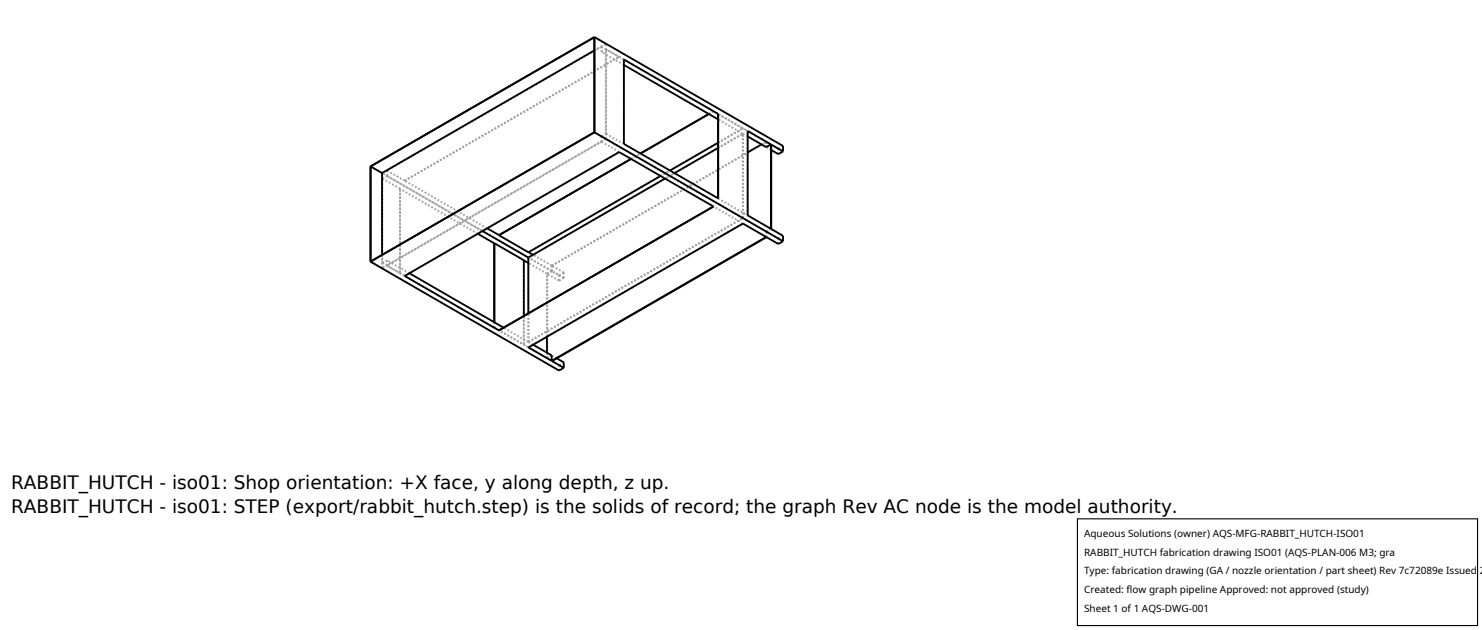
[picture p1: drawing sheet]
<svg xmlns="http://www.w3.org/2000/svg" width="212mm" height="90mm" viewBox="0 0 212 90" stroke-linecap="round" stroke-linejoin="round" font-family="sans-serif">
<g fill="none" stroke="#a0a0a0" stroke-width=".26" stroke-dasharray=".3 .3" stroke-linecap="butt">
<path d="M84.9 18.9l1.6 .9M84.9 5.3l1.6 1M85.9 6.7l-30.6 17.7M85.9 7.4v-.7M85.9 7.4l.7-.3M85.9 19.5l.7-.4M86.5 6.3l-1.6 .9M86.5 19.8v-13.5M86.5 19.8l-31.9 18.5M86.6 19.1v-12M86.6 19.1l2.5 1.5M86.6 7.1l2.5 1.4"/>
<path d="M88.4 8.1l-2.5-1.4M89.1 9.3l-3.2-1.9M101.2 16.3l.7-.4M101.9 15.9l-13.5-7.8M102.6 16.3l4.2 2.4M106.1 19.1l-3.5-2.1M106.1 18.3l-4.2-2.4M106.8 19.5l-.7-.4M52.9 23.8l27 15.5M52.9 37.3l1.7 1M54.6 38.3v-1.9M54.6 37.6l2.5 1.4"/>
<path d="M54.6 37.6v-12.1M54.6 25.5l2.5 1.5M54.6 25.5l.7-.4M54.6 37.6l.7-.4M55.3 25.1v-.7M55.3 37.9v-.7M57.1 27v12M57.1 39v-12M57.8 39.4l-2.5-1.5M57.8 39.4l30.6-17.7M57.8 25.8l30.6-17.7M57.8 25.8l-2.5-1.4"/>
<path d="M58.5 39l-3.2-1.8M68.2 33.4l-11.1-6.4M68.9 33l-13.6-7.9M69.6 32.6l-11.8-6.8M74.8 37.2v12M75.5 36l30.6-17.7M75.5 36.8l30.6-17.7M78.1 39.1l-2.6-1.5M78.1 39.1l.7-.4M78.2 39.1l.6-.4M78.8 38.7l-3.3-1.9M78.8 37.9l-2.7-1.5"/>
<path d="M78.8 37.9v.8M78.8 37.9l28-16.1M78.8 37.9l30.7-17.6M79.9 39.3l.6-.4M80.5 38.9l-1.7-1M80.5 39.7l-1.7-1M80.5 39.7v-.8M85.9 20.2v-.7M85.9 20.2l-30.6 17.7M88.4 21.7l-2.5-1.5M89.1 20.6v-12.1M90.1 22.7l1.4-.8"/>
<path d="M94.3 25.1l1.4-.7M95 25.5l1.3-.8M102.6 28.3l4.2 2.5M102.6 20.4l3.5-2.1M102.6 21.1l3.5-2M106.1 31.1l-20.2-11.6M106.1 31.1v-12M106.1 31.9l-4.2-2.4M106.8 30.8v-12.1M108.8 20.6l.6-.4M109.4 33.1l-3.3-2M109.4 33.1v.7"/>
<path d="M109.4 33.1l.7-.4M109.4 20.2l-3.3-1.9M109.4 20.2v.8M109.5 20.3v.7M109.5 21l.7-.4M109.5 33.1l.7-.4M109.5 33.1v.8M110.2 21.4l-.7-.4M111.2 22v-.8M111.2 21.2l.6-.4M111.2 21.2l-1.7-.9M111.2 34.1l-1.7-1"/>
<path d="M111.2 34.1l.6-.4M111.2 34.8v-.7M70.6 46.8l-13.5-7.8M70.6 46.8v-.8M70.6 46.8l4.2 2.4M74.8 49.2v-4.1M75.5 48.8l-3.6-2M75.5 48.8v-4.1M75.5 48.8l30.6-17.7M75.5 49.6l-4.2-2.4M75.5 49.6l30.6-17.7M75.5 48.8v-12"/>
<path d="M76.1 49.2l-.6-.4M78.1 51.1l-3.3-1.9M78.1 51.1v-.7M78.1 48.1v-9M78.1 51.1l.7-.4M78.2 51.2v-12.1M78.2 51.2l.6-.4M78.8 50.8v.8M79.5 51.2l-.7-.4M79.9 52.9v-.8M79.9 52.1l-1.7-.9M79.9 40.1l-1.7-1"/>
<path d="M79.9 40.1v-.8M79.9 40.1l.6-.4M79.9 52.1l.6-.3"/>
</g>
<g fill="none" stroke="#000" stroke-width=".26">
<path d="M84.9 7.2l-30.3 17.5M84.9 5.3l-32 18.5v13.6M84.9 5.3l26.9 15.5v.8M84.9 5.3v13.6M84.9 18.9l26.9 15.5M84.9 18.9l-32 18.5M89.1 8.5l13.5 7.8v12l-13.5-7.7zM89.1 9.3l13.5 7.7M101.2 16.3l-9.7 5.6 9.7-5.6M102.6 16.3v12M106.8 18.7l3.3 1.9v12.1l-3.3-1.9zM106.8 19.5l2.6 1.5 .7-.4"/>
<path d="M52.9 37.4l27 15.5 .6-.4M54.6 24.7l-1.7-.9 32-18.5v13.6l-32 18.4M54.6 24.7v11.7M57.8 39.4l30.6-17.7 13.5 7.8-30.6 17.7zM58.5 39l13.4 7.8M68.2 33.4l7.3 4.2M68.9 33l6.6 3.8M69.6 32.6l5.9 3.4M74.8 37.2v7.9M75.5 36.8v7.9M75.5 36l.6 .4M90.1 22.7l-18.8 10.9 18.8-10.9"/>
<path d="M94.3 25.1l-18.8 10.9M95 25.5l-19.5 11.3M102.6 20.4l-6.9 4M102.6 21.1l-6.3 3.6M108.8 20.6l-2 1.2M110.2 21.4l1 .6 .6-.4M111.8 34.4l-.6 .4-1.7-.9-30.7 17.7 1.7 .9M111.8 21.6l-1.6-1v12.1l1.6 1v.7M70.6 46v-11.3v11.3M71.3 47.2h.1M75.5 49.6l30.6-17.7 3.3 1.9-30.6 17.7zM76.1 49.2l2.7 1.5v.8"/>
<path d="M78.1 48.1v2.3M79.5 51.2l1 .6v.7"/>
</g>
<path d="M153.9 74.1h57.1v15.2h-57.1z" fill="#fff" stroke="#000" stroke-width=".16"/>
<g font-size="2.6">
<text x="1.6" y="69.8">RABBIT_HUTCH - iso01: Shop orientation: +X face, y along depth, z up.</text>
<text x="1.6" y="73.3">RABBIT_HUTCH - iso01: STEP (export/rabbit_hutch.step) is the solids of record; the graph Rev AC node is the model authority.</text>
</g>
<g font-size="1.4">
<text x="154.8" y="76.6">Aqueous Solutions (owner) AQS-MFG-RABBIT_HUTCH-ISO01</text>
<text x="154.8" y="79.3">RABBIT_HUTCH fabrication drawing ISO01 (AQS-PLAN-006 M3; gra</text>
<text x="154.8" y="82">Type: fabrication drawing (GA / nozzle orientation / part sheet) Rev 7c72089e Issued 2</text>
<text x="154.8" y="84.7">Created: flow graph pipeline Approved: not approved (study)</text>
<text x="154.8" y="87.4">Sheet 1 of 1 AQS-DWG-001</text>
</g>
</svg>
